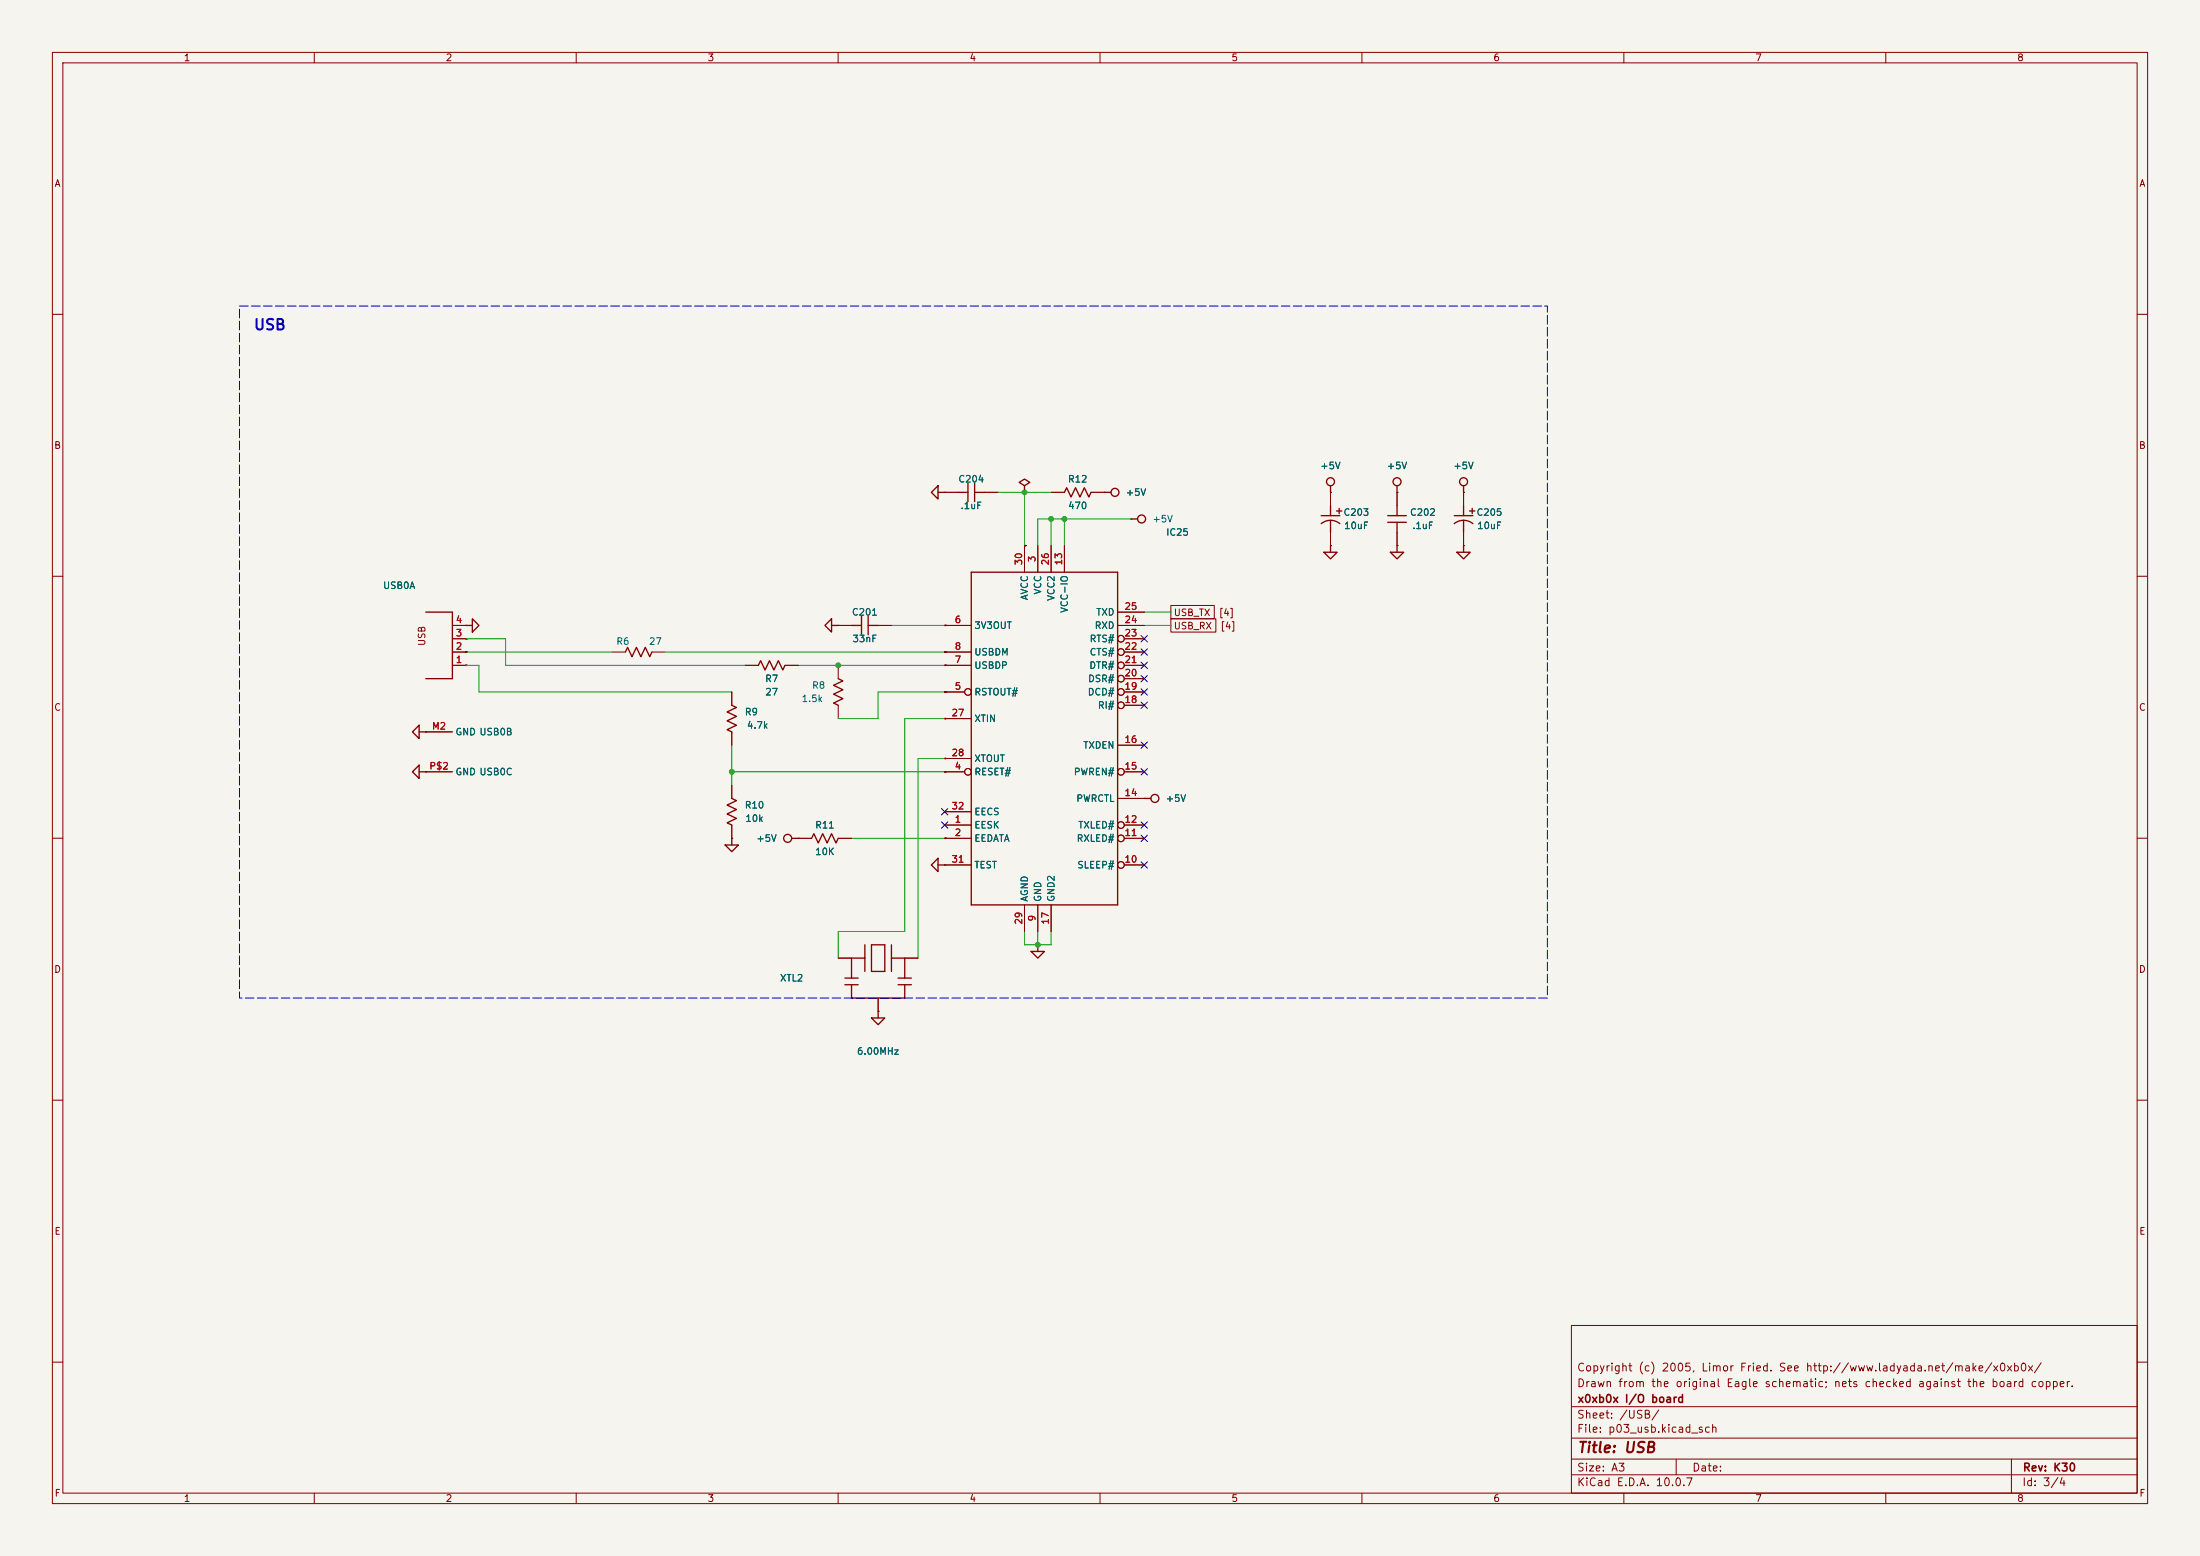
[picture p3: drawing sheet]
<svg xmlns="http://www.w3.org/2000/svg" width="420mm" height="297mm" viewBox="0 0 420 297" stroke-linecap="round" stroke-linejoin="round" font-family="sans-serif">
<path d="M0 0h420v297h-420z" fill="#f5f4ef" stroke="#f5f4ef" stroke-width=".19"/>
<g fill="none" stroke="#840000" stroke-width=".19">
<path d="M10 10h400v277h-400zM12 12h396v273h-396zM60 10v2M110 10v2M160 10v2M210 10v2M260 10v2M310 10v2M360 10v2M10 60h2M408 60h2M180.3 94h.1"/>
<path d="M180.3 94h2.6M188 94h2.5M195.6 94h.1M200.7 94h2.5M208.3 94h2.5M210.8 94h.1M215.9 99.1h.1M254 94h.1M254 94v2.5M266.7 94h.1M266.7 94v2.5M279.4 94h.1"/>
<path d="M279.4 94v2.5M10 110h2M86.4 119.4h2.5M88.9 119.4h.1M160 119.4h.1M160 119.4h2.6M167.6 119.4h2.6M180.3 119.3l.3 .1zM180.3 119.4h5.1M195.6 104.1l.3 .1zM195.6 104.1v5.1M198.1 104.1v5.1"/>
<path d="M200.7 104.1v5.1M203.2 104.1v5.1M213.4 119.4h5M213.4 116.8h5M223.5 115.6h8.3v2.5h-8.3zM223.5 118.1h8.6v2.6h-8.6zM254 104.1h.1M254 101.6v2.5M266.7 104.1h.1M266.7 101.6v2.5M279.4 104.1h.1M279.4 101.6v2.5"/>
<path d="M408 110h2M81.3 139.7h.1M81.3 139.7h5.1M86.4 127h2.5M86.4 124.5h2.5M86.4 121.9h2.5M88.9 124.4l.3 .1zM88.9 126.9l.2 .2zM88.9 121.9l.3 .1zM116.8 124.5h2.6M124.5 124.5h2.5M139.7 132.1v2.5"/>
<path d="M139.7 139.7v2.5M142.2 127h2.6M149.9 127h2.5M160 127v2.5M160 134.6v2.6M180.3 132l.3 .1zM180.3 137.1l.3 .1zM180.3 124.4l.3 .1zM180.3 126.9l.3 .2zM180.3 132.1h3.8M180.3 127h5.1M180.3 124.5h5.1"/>
<path d="M180.3 137.2h5.1M214.6 132.1h3.8M214.6 127h3.8M214.6 124.5h3.8M214.6 134.6h3.8M214.6 129.5h3.8M214.6 121.9h3.8M10 160h2M81.3 147.3h.1M81.3 147.3h5.1M139.7 149.9v2.5M139.7 157.5v2.5"/>
<path d="M180.3 147.3l.3 .1zM180.3 144.7l.3 .1zM180.3 160l.3 .1zM180.3 157.5h5.1M180.3 147.3h3.8M180.3 144.8h5.1M180.3 154.9h5.1M213.4 152.4h5M213.4 142.2h5M214.6 157.5h3.8M214.6 147.3h3.8M218.4 152.4h.1"/>
<path d="M408 160h2M139.7 160h.1M152.4 160h.1M152.4 160h2.5M160 160h2.6M180.3 165.1h.1M180.3 160h5.1M180.3 165.1h5.1M195.6 172.7v5.1M198.1 172.7v5.1M200.7 172.7v5.1M214.6 160h3.8"/>
<path d="M214.6 165.1h3.8M160 182.9h2.6M167.6 193h.1M167.6 190.5v2.5M172.7 182.9h2.6M198.1 180.3h.1M10 210h2M408 210h2M300 253h108v32h-108zM10 260h2M300 278.5h108M300 274.5h108"/>
<path d="M300 268.5h108M320 278.5v3M384 278.5v6.5M408 260h2M60 285v2M110 285v2M160 285v2M210 285v2M260 285v2M300 281.5h108M310 285v2M360 285v2"/>
<circle cx="184.8" cy="132.1" r=".63"/>
<circle cx="214" cy="134.6" r=".63"/>
<circle cx="214" cy="132.1" r=".63"/>
<circle cx="214" cy="127" r=".63"/>
<circle cx="214" cy="129.5" r=".63"/>
<circle cx="214" cy="124.5" r=".63"/>
<circle cx="214" cy="121.9" r=".63"/>
<circle cx="184.8" cy="147.3" r=".63"/>
<circle cx="214" cy="147.3" r=".63"/>
<circle cx="214" cy="157.5" r=".63"/>
<circle cx="214" cy="160" r=".63"/>
<circle cx="214" cy="165.1" r=".63"/>
</g>
<g fill="none" stroke="#840000" stroke-width=".25">
<path d="M179.1 92.7v2.6l-1.3-1.3zM179.1 94h1.2M182.9 94h1.9M184.8 92.2v3.6M186.1 94h1.9M186.1 92.2v3.6M195.6 92.7l1-.6-1-.7-1 .7 1 .6v1.3M203.2 94l.4-.9 .9 1.8 .8-1.8 .9 1.8 .8-1.8 .9 1.8 .4-.9M210.8 94h1.3M215.9 99.1h1.3M252.2 99.9a2.81 2.81 0 0 1 3.6 0M252.2 98.4h3.6"/>
<path d="M254 92.7v1.3M254 96.5v1.9M254 99.3v2.3M255.1 97.5h1.1M255.7 97v1M264.9 98.4h3.6M264.9 99.7h3.6M266.7 92.7v1.3M266.7 96.5v1.9M266.7 99.7v1.9M277.6 99.9a2.81 2.81 0 0 1 3.6 0M277.6 98.4h3.6"/>
<path d="M279.4 92.7v1.3M279.4 96.5v1.9M279.4 99.3v2.3M280.5 97.5h1.1M281.1 97v1M81.3 116.8h5.1v12.7h-5.1M88.9 119.4h1.3M90.2 118.1l1.2 1.3-1.2 1.3zM158.7 118.1v2.6l-1.2-1.3zM158.7 119.4h1.3M162.6 119.4h1.9M164.5 117.6v3.6"/>
<path d="M165.7 119.4h1.9M165.7 117.6v3.6M185.4 109.2h28v63.5h-28zM252.7 105.4h2.6l-1.3 1.3zM254 104.1v1.3M265.4 105.4h2.6l-1.3 1.3zM266.7 104.1v1.3M278.1 105.4h2.6l-1.3 1.3zM279.4 104.1v1.3M80 138.4v2.6l-1.3-1.3zM80 139.7h1.3M119.4 124.5l.4-.9 .8 1.7 .9-1.7 .8 1.7 .9-1.7 .8 1.7 .5-.8"/>
<path d="M139.7 134.6l.9 .4-1.8 .9 1.8 .8-1.8 .9 1.8 .8-1.8 .9 .9 .4M144.8 127l.4-.9 .8 1.8 .9-1.8 .8 1.8 .9-1.8 .8 1.8 .5-.9M160 129.5l.9 .5-1.8 .8 1.8 .9-1.8 .8 1.8 .9-1.8 .8 .9 .4M80 146.1v2.5l-1.3-1.3zM80 147.3h1.3M139.7 152.4l.9 .4-1.8 .9 1.8 .8-1.8 .9 1.8 .8-1.8 .9 .9 .4M218.4 152.4h1.3M138.4 161.3h2.6l-1.3 1.3zM139.7 160v1.3M151.1 160h1.3M154.9 160l.5-.9 .8 1.8 .9-1.8 .8 1.8 .8-1.8 .9 1.8 .4-.9M179.1 163.8v2.6l-1.3-1.3z"/>
<path d="M179.1 165.1h1.2M161.3 186.7h2.5M161.3 188h2.5M162.6 188v2.5h10.1v-2.5M165.1 182.9h-2.5v3.8M165.1 180.3v5.1M166.4 194.3h2.5l-1.3 1.3zM166.4 180.3h2.5v5.1h-2.5zM167.6 193v1.3M170.2 182.9h2.5v3.8M170.2 180.3v5.1M171.4 186.7h2.6"/>
<path d="M171.4 188h2.6M196.8 181.6h2.6l-1.3 1.3zM198.1 180.3v1.3"/>
<circle cx="212.9" cy="94" r=".76"/>
<circle cx="217.9" cy="99.1" r=".76"/>
<circle cx="254" cy="91.9" r=".76"/>
<circle cx="266.7" cy="91.9" r=".76"/>
<circle cx="279.4" cy="91.9" r=".76"/>
<circle cx="220.5" cy="152.4" r=".76"/>
<circle cx="150.4" cy="160" r=".76"/>
</g>
<g fill="none" stroke="#009600" stroke-width=".19">
<path d="M190.5 94h10.2M195.6 94v10.1M200.7 99.1v5M203.2 99.1v5M215.9 99.1h-17.8v5M170.2 119.4h10.1M218.4 119.4h5.1M218.4 116.8h5.1M88.9 127h2.5v5.1h48.3M88.9 121.9h7.6v5.1h45.7M88.9 124.5h27.9M127 124.5h53.3"/>
<path d="M152.4 127h27.9M180.3 132.1h-12.7v5.1h-7.6M180.3 137.2h-7.6v40.6h-12.7v5.1M139.7 142.2v7.7M139.7 147.3h40.6M180.3 144.8h-5v38.1M162.6 160h17.7M195.6 177.8v2.5h5.1v-2.5M198.1 177.8v2.5"/>
</g>
<g fill="none" stroke="#000084" stroke-width=".19">
<path d="M217.8 131.5l1.2 1.2M217.8 134l1.2 1.2M217.8 128.9l1.2 1.2M217.8 126.4l1.2 1.2M217.8 123.9l1.2 1.2M217.8 121.3l1.2 1.2M219 131.5l-1.2 1.2M219 134l-1.2 1.2M219 128.9l-1.2 1.2M219 126.4l-1.2 1.2M219 123.9l-1.2 1.2M219 121.3l-1.2 1.2"/>
<path d="M179.7 154.3l1.2 1.2M179.7 156.9l1.2 1.2M180.9 154.3l-1.2 1.2M180.9 156.9l-1.2 1.2M217.8 156.9l1.2 1.2M217.8 159.4l1.2 1.2M217.8 141.6l1.2 1.2M217.8 146.7l1.2 1.2M219 156.9l-1.2 1.2M219 159.4l-1.2 1.2M219 141.6l-1.2 1.2M219 146.7l-1.2 1.2"/>
<path d="M217.8 164.5l1.2 1.2M219 164.5l-1.2 1.2"/>
</g>
<path d="M45.7 58.4h249.7v132.1h-249.7z" fill="none" stroke="#0000c2" stroke-width=".19" stroke-dasharray="1.7 .6"/>
<g fill="#009600" stroke="#009600" stroke-width=".19">
<circle cx="139.7" cy="147.3" r=".46"/>
<circle cx="160" cy="127" r=".46"/>
<circle cx="198.1" cy="180.3" r=".46"/>
<circle cx="200.7" cy="99.1" r=".46"/>
<circle cx="203.2" cy="99.1" r=".46"/>
<circle cx="195.6" cy="94" r=".46"/>
</g>
<text font-size="2" fill="#0000c2" x="48.3" y="63.5">USB</text>
<text font-size="2" fill="#840000" x="301" y="277.8">Title: USB</text>
<g font-size="1.5" fill="#840000">
<text x="300.9" y="262.1">Copyright (c) 2005, Limor Fried. See http://www.ladyada.net/make/x0xb0x/</text>
<text x="300.9" y="265.1">Drawn from the original Eagle schematic; nets checked against the board copper.</text>
<text x="301" y="268.1">x0xb0x I/O board</text>
<text x="300.9" y="273.8">File: p03_usb.kicad_sch</text>
<text x="300.9" y="271.1">Sheet: /USB/</text>
<text x="300.9" y="281.2">Size: A3</text>
<text x="322.9" y="281.2">Date:</text>
<text x="386" y="281.2">Rev: K30</text>
<text x="300.9" y="284">KiCad E.D.A. 10.0.7</text>
<text x="385.9" y="284">Id: 3/4</text>
</g>
<g font-size="1.3" fill="#840000">
<text x="35" y="12">1</text>
<text x="85" y="12">2</text>
<text x="135" y="12">3</text>
<text x="185" y="12">4</text>
<text x="235" y="12">5</text>
<text x="285" y="12">6</text>
<text x="335" y="12">7</text>
<text x="385" y="12">8</text>
<text x="10.3" y="36">A</text>
<text x="408.3" y="36">A</text>
<text x="10.2" y="86">B</text>
<text x="408.2" y="86">B</text>
<text x="224" y="117.9">USB_TX</text>
<text x="232.6" y="117.9">[4]</text>
<text x="81.5" y="123.4" transform="rotate(-90 81.5 123.4)">USB</text>
<text x="224" y="120.4">USB_RX</text>
<text x="232.9" y="120.4">[4]</text>
<text x="10.2" y="136">C</text>
<text x="408.2" y="136">C</text>
<text x="10.2" y="186">D</text>
<text x="408.2" y="186">D</text>
<text x="10.3" y="236">E</text>
<text x="408.3" y="236">E</text>
<text x="10.3" y="286">F</text>
<text x="35" y="287">1</text>
<text x="85" y="287">2</text>
<text x="135" y="287">3</text>
<text x="185" y="287">4</text>
<text x="235" y="287">5</text>
<text x="285" y="287">6</text>
<text x="335" y="287">7</text>
<text x="385" y="287">8</text>
<text x="408.3" y="286">F</text>
</g>
<g font-size="1.3" fill="#006464">
<text x="251.9" y="89.9">+5V</text>
<text x="264.6" y="89.9">+5V</text>
<text x="277.3" y="89.9">+5V</text>
<text x="182.8" y="92.4">C204</text>
<text x="203.8" y="92.4">R12</text>
<text x="214.8" y="94.9">+5V</text>
<text x="183.3" y="97.5">.1uF</text>
<text x="203.8" y="97.5">470</text>
<text x="219.9" y="100">+5V</text>
<text x="256.4" y="98.8">C203</text>
<text x="256.5" y="101.3">10uF</text>
<text x="269.1" y="98.8">C202</text>
<text x="269.5" y="101.3">.1uF</text>
<text x="281.8" y="98.8">C205</text>
<text x="281.9" y="101.3">10uF</text>
<text x="222.5" y="102.6">IC25</text>
<text x="73" y="112.7">USB0A</text>
<text x="199.1" y="113.6" transform="rotate(-90 199.1 113.6)">VCC</text>
<text x="162.5" y="117.8">C201</text>
<text x="196.5" y="114.7" transform="rotate(-90 196.5 114.7)">AVCC</text>
<text x="201.6" y="114.8" transform="rotate(-90 201.6 114.8)">VCC2</text>
<text x="204.2" y="117.1" transform="rotate(-90 204.2 117.1)">VCC-IO</text>
<text x="209.2" y="117.8">TXD</text>
<text x="117.6" y="123.4">R6</text>
<text x="123.8" y="123.4">27</text>
<text x="162.6" y="122.9">33nF</text>
<text x="185.9" y="120.3">3V3OUT</text>
<text x="185.9" y="125.4">USBDM</text>
<text x="207.9" y="125.4">CTS#</text>
<text x="207.9" y="122.9">RTS#</text>
<text x="208.9" y="120.3">RXD</text>
<text x="146" y="130.5">R7</text>
<text x="154.9" y="131.8">R8</text>
<text x="185.9" y="128">USBDP</text>
<text x="207.6" y="130.5">DSR#</text>
<text x="207.8" y="128">DTR#</text>
<text x="142.1" y="136.9">R9</text>
<text x="146" y="133">27</text>
<text x="152.9" y="134.3">1.5k</text>
<text x="185.9" y="133">RSTOUT#</text>
<text x="207.5" y="133">DCD#</text>
<text x="209.5" y="135.6">RI#</text>
<text x="86.8" y="140.7">GND USB0B</text>
<text x="142.5" y="139.4">4.7k</text>
<text x="185.9" y="138.1">XTIN</text>
<text x="206.7" y="143.2">TXDEN</text>
<text x="86.8" y="148.3">GND USB0C</text>
<text x="185.9" y="148.3">RESET#</text>
<text x="185.9" y="145.7">XTOUT</text>
<text x="204.9" y="148.3">PWREN#</text>
<text x="142.1" y="154.6">R10</text>
<text x="185.9" y="155.9">EECS</text>
<text x="205.4" y="153.4">PWRCTL</text>
<text x="222.4" y="153.4">+5V</text>
<text x="142.2" y="157.2">10k</text>
<text x="144.3" y="161">+5V</text>
<text x="155.5" y="158.4">R11</text>
<text x="185.9" y="158.4">EESK</text>
<text x="185.9" y="161">EEDATA</text>
<text x="205.4" y="161">RXLED#</text>
<text x="205.7" y="158.4">TXLED#</text>
<text x="155.5" y="163.5">10K</text>
<text x="185.9" y="166.1">TEST</text>
<text x="205.5" y="166.1">SLEEP#</text>
<text x="196.5" y="172.2" transform="rotate(-90 196.5 172.2)">AGND</text>
<text x="199.1" y="172.2" transform="rotate(-90 199.1 172.2)">GND</text>
<text x="201.6" y="172.2" transform="rotate(-90 201.6 172.2)">GND2</text>
<text x="148.8" y="187.7">XTL2</text>
<text x="163.5" y="201.6">6.00MHz</text>
</g>
<g font-size="1.3" fill="#a90000">
<text x="198" y="107.4" transform="rotate(-90 198 107.4)">3</text>
<text x="195.4" y="108" transform="rotate(-90 195.4 108)">30</text>
<text x="200.5" y="108" transform="rotate(-90 200.5 108)">26</text>
<text x="203.1" y="108" transform="rotate(-90 203.1 108)">13</text>
<text x="86.9" y="119.2">4</text>
<text x="182.1" y="119.2">6</text>
<text x="214.6" y="119.2">24</text>
<text x="214.6" y="116.7">25</text>
<text x="86.9" y="124.3">2</text>
<text x="86.9" y="121.8">3</text>
<text x="182.1" y="124.3">8</text>
<text x="214.6" y="124.3">22</text>
<text x="214.6" y="121.8">23</text>
<text x="86.9" y="126.9">1</text>
<text x="182.1" y="131.9">5</text>
<text x="182.1" y="126.9">7</text>
<text x="214.6" y="131.9">19</text>
<text x="214.6" y="129.4">20</text>
<text x="214.6" y="126.9">21</text>
<text x="181.5" y="137">27</text>
<text x="214.6" y="134.5">18</text>
<text x="82.4" y="139.6">M2</text>
<text x="214.6" y="142.1">16</text>
<text x="81.8" y="147.2">P$2</text>
<text x="181.5" y="144.6">28</text>
<text x="182.1" y="147.2">4</text>
<text x="214.6" y="147.2">15</text>
<text x="181.5" y="154.8">32</text>
<text x="214.6" y="152.3">14</text>
<text x="182.1" y="157.3">1</text>
<text x="182.1" y="159.9">2</text>
<text x="214.6" y="159.9">11</text>
<text x="214.6" y="157.3">12</text>
<text x="181.5" y="165">31</text>
<text x="214.6" y="165">10</text>
<text x="195.4" y="176.6" transform="rotate(-90 195.4 176.6)">29</text>
<text x="198" y="176" transform="rotate(-90 198 176)">9</text>
<text x="200.5" y="176.6" transform="rotate(-90 200.5 176.6)">17</text>
</g>
</svg>
